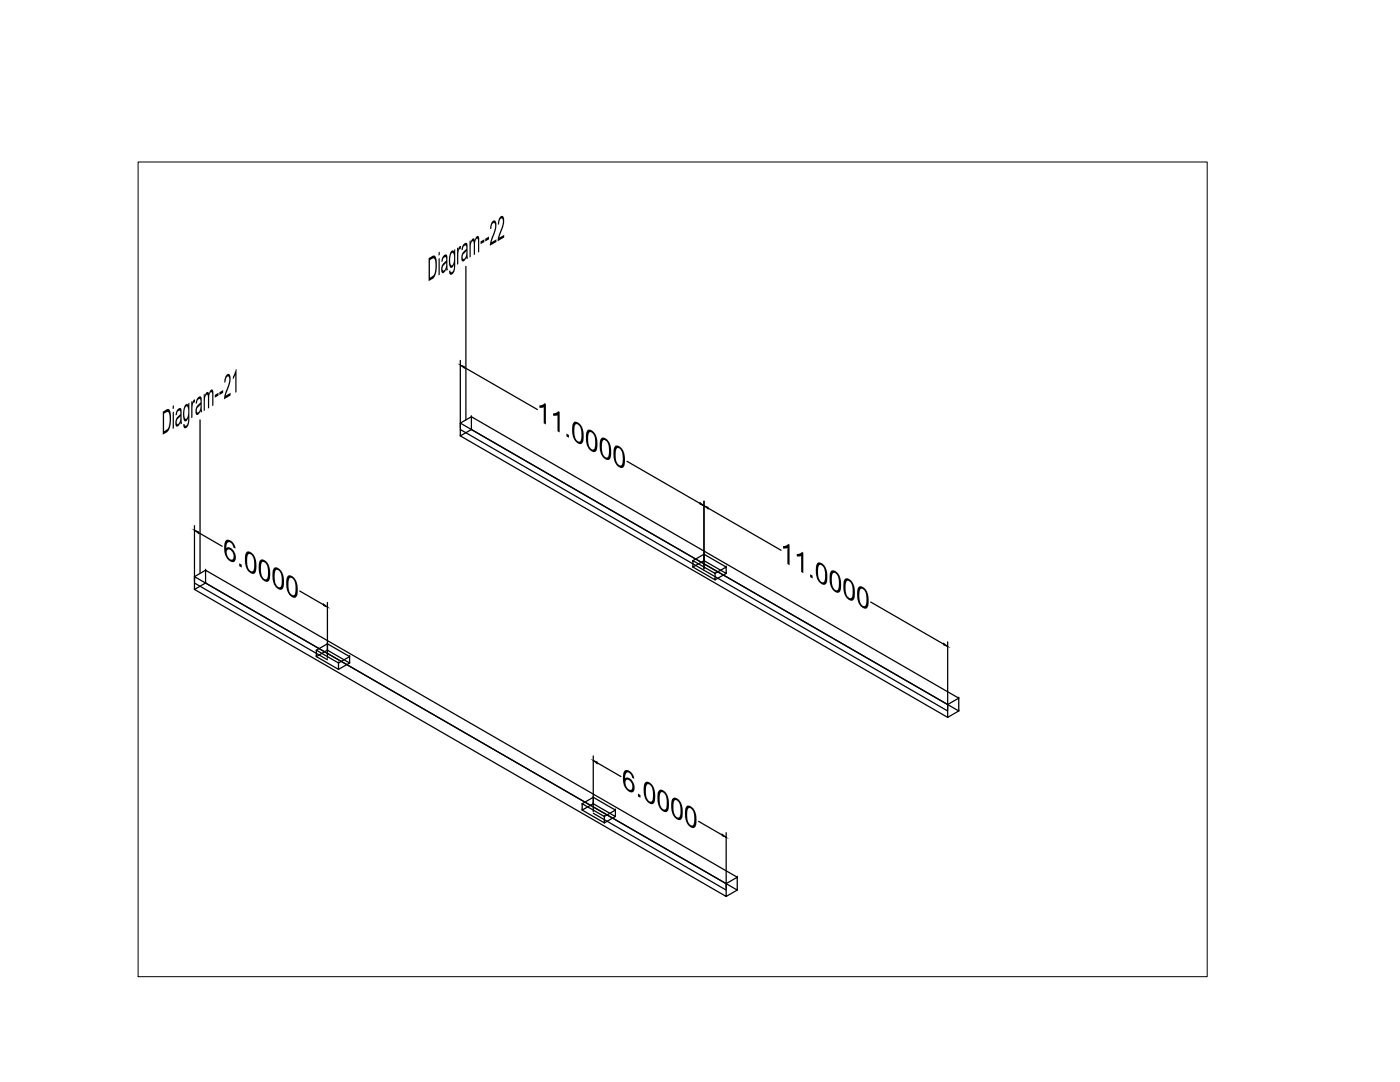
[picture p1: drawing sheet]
<svg xmlns="http://www.w3.org/2000/svg" width="279mm" height="216mm" viewBox="0 0 279 216" stroke-linecap="round" stroke-linejoin="round" font-family="sans-serif">
<!-- layer: objetc outline -->
<g fill="none" stroke="#000" stroke-width=".25">
<path d="M91.9 84.4l97.2 56.2v2.5l-97.2-56.1zM91.9 87h.1M94.1 83.2h.1M94.1 85.7h.1M94.1 85.7l-2.2 1.3M94.1 83.2l-2.2 1.2M38.8 115.1l106.1 61.2v2.6l-106.1-61.3zM38.8 117.6h.1M41 113.8h.1M41 116.3h.1M41 116.3l-2.2 1.3M41 113.8l-2.2 1.3"/>
<path d="M191.3 139.3l-97.2-56.1v2.5l97.2 56.2M191.3 139.3h.1M189.1 140.6l2.2-1.3v2.6l-2.2 1.2M189.1 140.6h.1M189.1 143.1h.1M191.3 141.9h.1M144.9 176.3l2.2-1.3v2.6l-2.2 1.3M144.9 176.3h.1M144.9 178.9h.1M147.1 175l-106.1-61.2v2.5l106.1 61.3M147.1 175h.1M147.1 177.6h.1"/>
</g>
<!-- layer: holes -->
<g fill="none" stroke="#000" stroke-width=".25">
<path d="M91.9 85.7l97.2 56.2M38.8 116.3l26.5 15.3M138.3 111.9l4.4 2.5v1.3l-4.4-2.6zM138.3 113.1h.1M140.5 110.6h.1M140.5 111.9h.1M140.5 111.9l-2.2 1.2M140.5 110.6l-2.2 1.3M142.7 114.4l2.2-1.3v1.3l-2.2 1.3M142.7 114.4h.1M142.7 115.7h.1M144.9 113.1l-4.4-2.5v1.3l4.4 2.5"/>
<path d="M144.9 113.1h.1M144.9 114.4h.1M63.1 129.7l4.5 2.6v1.3l-4.5-2.6zM63.1 131h.1M65.3 128.5h.1M65.3 129.7h.1M65.3 129.7l-2.2 1.3M65.3 128.5l-2.2 1.2M67.6 132.3l2.2-1.3v1.3l-2.2 1.3M67.6 132.3h.1M67.6 133.6h.1M69.8 131l-4.5-2.5v1.2l4.5 2.6"/>
<path d="M69.8 131h.1M69.8 132.3h.1M118.4 159.1h.1M118.4 159.1l-2.2 1.3M116.2 160.4l4.4 2.5v1.3l-4.4-2.6zM116.2 161.6h.1M118.4 160.4h.1M118.4 162.3l26.5 15.3M118.4 160.4l-2.2 1.2M120.6 162.9l2.2-1.3v1.3l-2.2 1.3M120.6 162.9h.1M120.6 164.2h.1"/>
<path d="M122.8 161.6l-4.4-2.5v1.3l4.4 2.5"/>
</g>
<!-- layer: dim -->
<g fill="none" stroke="#000" stroke-width=".25">
<path d="M91.9 71.9v13.5M92.7 73.3l14.5 8.4M125.1 92l14.6 8.5M38.8 104.9v11.1M39.6 106.3l4.7 2.7M140.5 100v13.5M141.3 101.4l14.6 8.4M65.3 120.2v11.1M173.8 120.1l14.5 8.4M189.1 128.1v13.4M118.4 150.8v11.2M119.2 152.2l4.7 2.7"/>
<path d="M144.9 166.2v11.1"/>
</g>
<path d="M91.9 72.8l.8 .3v.4zM38.8 105.8l.8 .3v.3zM139.7 100.3l.8 .6-.8-.3zM140.5 100.9l.8 .3v.3zM188.3 128.4l.8 .6-.8-.3zM118.4 151.8l.8 .3v.3z" fill="#000" stroke="#000" stroke-width=".2"/>
<!-- layer: text -->
<path d="M93 53.2v30.6M39.9 83.8v30.6" fill="none" stroke="#000" stroke-width=".25"/>
<!-- layer: 0 -->
<path d="M27.6 32.3h213.3v162.6h-213.3z" fill="none" stroke="#000" stroke-width=".2"/>
<g font-size="7.2">
<text x="85.3" y="56.2" transform="rotate(-30 85.3 56.2)">Diagram--22</text>
<text x="32.3" y="86.9" transform="rotate(-30 32.3 86.9)">Diagram--21</text>
</g>
<g font-size="6.4">
<text x="107.1" y="83.6" transform="rotate(30 107.1 83.6)">11.0000</text>
<text x="44.5" y="111.1" transform="rotate(30 44.5 111.1)">6.0000</text>
<text x="155.7" y="111.7" transform="rotate(30 155.7 111.7)">11.0000</text>
<text x="124.1" y="157.1" transform="rotate(30 124.1 157.1)">6.0000</text>
</g>
</svg>
